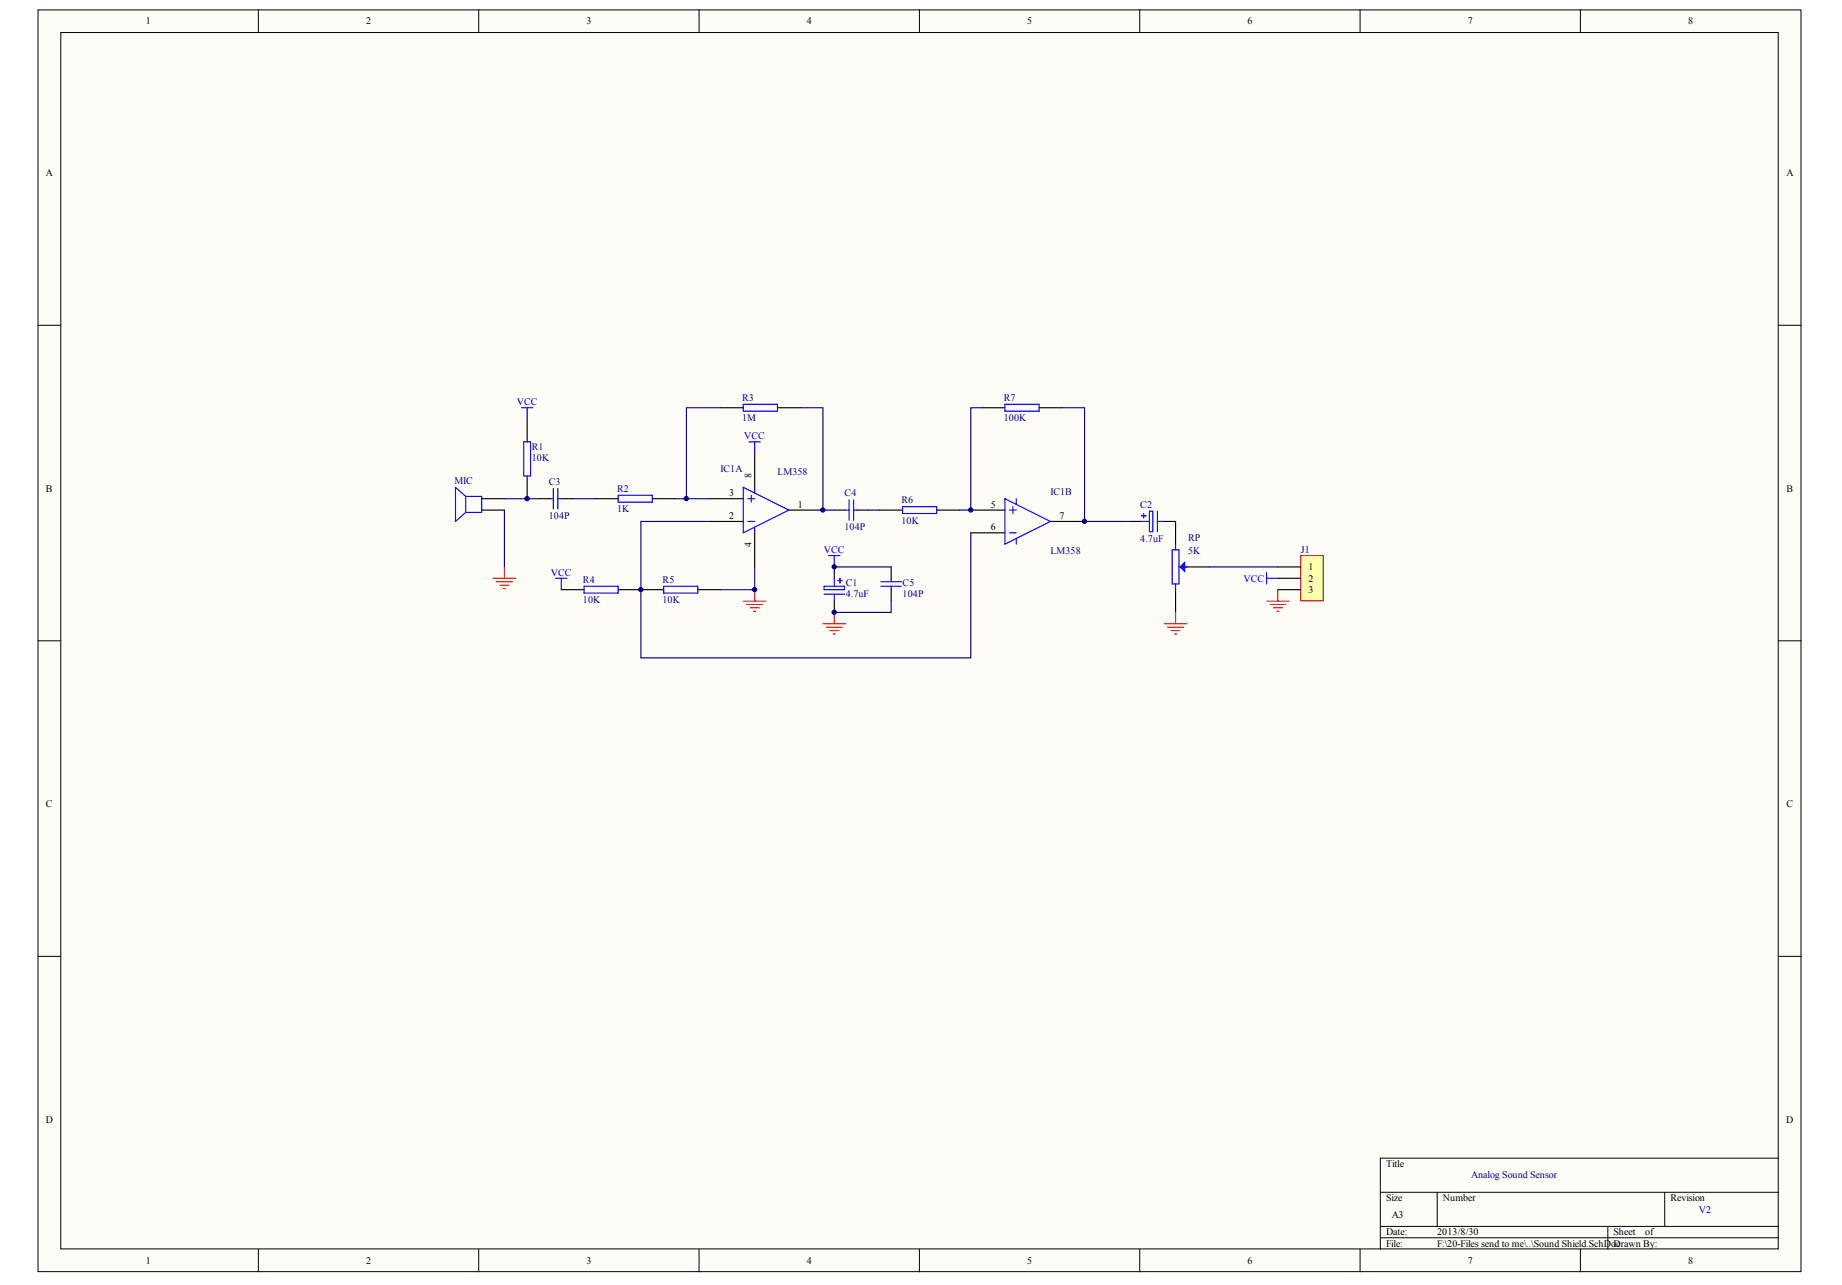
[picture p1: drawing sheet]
<svg xmlns="http://www.w3.org/2000/svg" width="287mm" height="200mm" viewBox="0 0 287 200" stroke-linecap="round" stroke-linejoin="round" font-family="sans-serif">
<g fill="#fffcf8" stroke="#000" stroke-width=".16">
<path d="M5.9 1.5h274.5v196.4h-274.5z"/>
<path d="M9.5 5.1h267.4v189.3h-267.4z"/>
</g>
<g fill="none" stroke="#000" stroke-width=".16">
<path d="M40.2 1.5v3.6M74.5 1.5v3.6M108.8 1.5v3.6M143.2 1.5v3.6M177.5 1.5v3.6M211.8 1.5v3.6M246.1 1.5v3.6M5.9 50.6h3.6M276.9 50.6h3.6M5.9 99.8h3.6M276.9 99.8h3.6M5.9 148.9h3.6"/>
<path d="M276.9 148.9h3.6M40.2 194.4v3.6M74.5 194.4v3.6M108.8 194.4v3.6M143.2 194.4v3.6M177.5 194.4v3.6M211.8 194.4v3.6M214.9 185.6h62M214.9 190.9h62M214.9 192.7h62M223.8 185.6v5.3M246.1 194.4v3.6"/>
<path d="M250.3 190.9v3.5M259.2 185.6v5.3M276.9 180.3h-62v14.1"/>
</g>
<g fill="none" stroke="#000" stroke-width=".18">
<path d="M75 77.6h3.5M75 79.4h3.5M82.1 65.2v3.6M82.1 74.1v3.5M83.9 77.6h1.7M87.4 77.6h1.8M92.7 77.6h3.6M101.6 77.6h3.5M110.4 77.6h5.3M112.2 63.5h3.5M117.5 70.6v5.3M121 63.5h3.6"/>
<path d="M122.8 79.4h5.3M129.9 79.4h1.8M133.4 79.4h1.8M137 79.4h3.5M145.8 79.4h3.6M151.2 79.4h5.3M152.9 63.5h3.6M161.8 63.5h3.5M87.4 91.8h3.5M96.3 91.8h7M108.7 91.8h3.5M110.4 81.2h5.3"/>
<path d="M117.5 82.9v5.3M129.9 88.2v1.8M129.9 93.6v1.7M138.8 88.2v1.8M138.8 91.8v1.8M151.2 82.9h5.3M163.6 81.2h5.3M176 81.2h1.7M181.3 81.2h1.7v3.5M183 91.8v3.5M184.8 88.2h3.6"/>
</g>
<g fill="none" stroke="#00f" stroke-width=".18">
<path d="M72.5 77.3l-1.6-1.4v5.3l1.6-1.4M72.5 77.3v2.5M72.5 77.3h2.5v2.5h-2.5M81.2 63.5h1.8M81.6 68.8h1v5.3h-1zM82.1 63.5v1.7M85.6 77.6h.6M86.2 76v3.2M86.9 77.6h.5M86.9 76v3.2M96.3 77.1h5.3v1.1h-5.3zM115.7 75.9l7.1 3.5-7.1 3.5z"/>
<path d="M115.7 62.9h5.3v1.1h-5.3zM116.4 77.6h1.1M116.6 68.8h1.8M117 77.1v1.1M117.5 68.8v1.8M117.5 75.9v.8M131.7 79.4h.5M132.2 77.8v3.2M132.9 79.4h.5M132.9 77.8v3.2M140.5 78.9h5.3v1h-5.3zM156.5 77.6l7.1 3.6-7.1 3.5z"/>
<path d="M156.5 62.9h5.3v1.1h-5.3zM157.2 79.4h1M157.7 78.9v1M158.2 77.6v.9M178.1 79.9v.7M179 79.6h.5v3.2h-.5zM180.2 79.6v3.2M86.5 90h1.8M87.4 90v1.8M90.9 91.3h5.4v1h-5.4zM103.3 91.3h5.4v1h-5.4zM116.4 81.2h1.1"/>
<path d="M117.5 82.1v.8M128.3 91.3h3.2v.5h-3.2zM128.3 92.5h3.2M129 86.5h1.8M129.9 86.5v1.7M129.9 90v1.3M129.9 92.5v1.1M130.4 90.4h.7M130.8 90v.7M137.2 91.3h3.2M137.2 90.6h3.2M138.8 90v.6"/>
<path d="M138.8 91.3v.5M157.2 82.9h1M158.2 83.8v.9M177.7 81.2h1.3M177.7 80.3h.7M180.2 81.2h1.1M182.5 85.6h1.1v5.3h-1.1zM183 84.7v.9M183 90.9v.9M183.6 88.2h1.2"/>
</g>
<path d="M78.5 77.6h5.4M78.5 79.4v8.8M89.2 77.6h3.5M105.1 77.6h5.3M112.2 63.5h-5.3v14.1M124.6 63.5h3.5v15.9h1.8M135.2 79.4h1.8M117.5 88.2v3.6h-5.3M129.9 88.2h8.9M138.8 93.6v1.7h-8.9M188.4 88.2h10.6" fill="none" stroke="#000080" stroke-width=".18"/>
<g fill="none" stroke="#f00" stroke-width=".18">
<path d="M76.8 90h3.5M77.3 90.6h2.5M77.8 91.1h1.4M78.4 91.6h.3M78.5 88.2v1.8M115.7 93.6h3.6M116.3 94.1h2.4M116.8 94.6h1.4M117.3 95.2h.4M117.5 91.8v1.8M128.1 97.1h3.6M128.7 97.6h2.4"/>
<path d="M129.2 98.2h1.4M129.7 98.7h.4M129.9 95.3v1.8M181.3 97.1h3.5M181.8 97.6h2.5M182.3 98.2h1.4M182.9 98.7h.3M183 95.3v1.8"/>
</g>
<path d="M183.7 88.2l.8-.7v1.5z" fill="#00f" stroke="#00f" stroke-width=".18"/>
<path d="M202.5 86.5h3.5v7h-3.5z" fill="#ffffb0" stroke="#800000" stroke-width=".16"/>
<path d="M199 88.2h3.5M199 90h3.5M199 91.8h3.5" fill="none" stroke="#000" stroke-width=".18"/>
<path d="M197.2 89.1v1.8M197.2 90h1.8" fill="none" stroke="#00f" stroke-width=".18"/>
<path d="M197.2 93.6h3.6M197.7 94.1h2.5M198.3 94.6h1.4M198.8 95.2h.4M199 91.8v1.8" fill="none" stroke="#f00" stroke-width=".18"/>
<path d="M152.9 63.5h-1.7v15.9h-1.8M165.3 63.5h3.6v17.7h7.1M110.4 81.2h-10.6v21.2h51.4v-19.5" fill="none" stroke="#000080" stroke-width=".18"/>
<g fill="#000080" stroke="#000080" stroke-width=".16">
<circle cx="82.1" cy="77.6" r=".34"/>
<circle cx="99.8" cy="91.8" r=".33"/>
<circle cx="106.9" cy="77.6" r=".34"/>
<circle cx="117.5" cy="91.8" r=".33"/>
<circle cx="128.1" cy="79.4" r=".34"/>
<circle cx="129.9" cy="95.3" r=".34"/>
<circle cx="129.9" cy="88.2" r=".34"/>
<circle cx="151.1" cy="79.4" r=".34"/>
<circle cx="168.9" cy="81.2" r=".34"/>
</g>
<g font-size="1.6">
<text x="22.7" y="3.8">1</text>
<text x="57" y="3.8">2</text>
<text x="91.3" y="3.8">3</text>
<text x="125.6" y="3.8">4</text>
<text x="159.9" y="3.8">5</text>
<text x="194.2" y="3.8">6</text>
<text x="228.5" y="3.8">7</text>
<text x="262.9" y="3.8">8</text>
<text x="7.2" y="27.5">A</text>
<text x="278.2" y="27.5">A</text>
<text x="7.2" y="76.6">B</text>
<text x="113.5" y="77.2">3</text>
<text x="278.2" y="76.6">B</text>
<text x="113.5" y="80.8">2</text>
<text x="124.2" y="79">1</text>
<text x="154.3" y="79">5</text>
<text x="154.3" y="82.6">6</text>
<text x="165" y="80.8">7</text>
<text x="203.8" y="88.8">1</text>
<text x="203.8" y="90.5">2</text>
<text x="203.8" y="92.3">3</text>
<text x="7.2" y="125.7">C</text>
<text x="278.2" y="125.7">C</text>
<text x="7.1" y="174.8">D</text>
<text x="278.1" y="174.8">D</text>
<text x="215.8" y="181.7">Title</text>
<text x="215.8" y="187">Size</text>
<text x="216.7" y="189.6">A3</text>
<text x="224.7" y="187">Number</text>
<text x="260.1" y="187">Revision</text>
<text x="22.7" y="196.7">1</text>
<text x="57" y="196.7">2</text>
<text x="91.3" y="196.7">3</text>
<text x="125.6" y="196.7">4</text>
<text x="159.9" y="196.7">5</text>
<text x="194.2" y="196.7">6</text>
<text x="215.8" y="192.3">Date:</text>
<text x="215.8" y="194.1">File:</text>
<text x="223.8" y="192.3">2013/8/30</text>
<text x="223.8" y="194.1">F:\20-Files send to me\..\Sound Shield.SchDoDrawn By:</text>
<text x="228.5" y="196.7">7</text>
<text x="251.2" y="192.3">Sheet</text>
<text x="251.6" y="194.1">c</text>
<text x="256.2" y="192.3">of</text>
<text x="262.9" y="196.7">8</text>
</g>
<g font-size="1.6" fill="#00f">
<text x="80.5" y="63.1">VCC</text>
<text x="115.9" y="68.4">VCC</text>
<text x="85.8" y="89.6">VCC</text>
<text x="128.3" y="86.1">VCC</text>
<text x="193.6" y="90.5">VCC</text>
</g>
<g font-size="1.6" fill="#000080">
<text x="115.6" y="62.4">R3</text>
<text x="115.6" y="65.6">1M</text>
<text x="156.3" y="62.4">R7</text>
<text x="156.3" y="65.6">100K</text>
<text x="82.8" y="70">R1</text>
<text x="82.8" y="71.8">10K</text>
<text x="70.7" y="75.3">MIC</text>
<text x="85.4" y="75.5">C3</text>
<text x="96.1" y="76.5">R2</text>
<text x="112.2" y="73.5">IC1A</text>
<text x="121" y="73.9">LM358</text>
<text x="131.5" y="77.2">C4</text>
<text x="163.6" y="77.1">IC1B</text>
<text x="85.4" y="80.8">104P</text>
<text x="96.1" y="79.7">1K</text>
<text x="131.5" y="82.6">104P</text>
<text x="140.4" y="78.3">R6</text>
<text x="140.4" y="81.5">10K</text>
<text x="177.6" y="79">C2</text>
<text x="163.6" y="86.3">LM358</text>
<text x="177.6" y="84.3">4.7uF</text>
<text x="185" y="84.2">RP</text>
<text x="185" y="86.3">5K</text>
<text x="202.5" y="86.1">J1</text>
<text x="90.8" y="90.7">R4</text>
<text x="90.8" y="93.9">10K</text>
<text x="103.2" y="90.7">R5</text>
<text x="103.2" y="93.9">10K</text>
<text x="131.7" y="91.2">C1</text>
<text x="131.7" y="93">4.7uF</text>
<text x="140.5" y="91.2">C5</text>
<text x="140.5" y="93">104P</text>
<text x="229.1" y="183.4">Analog Sound Sensor</text>
<text x="264.5" y="188.8">V2</text>
</g>
<g font-size="1.5">
<text x="117" y="74.4" transform="rotate(-90 117 74.4)">8</text>
<text x="117" y="85.2" transform="rotate(-90 117 85.2)">4</text>
</g>
</svg>
